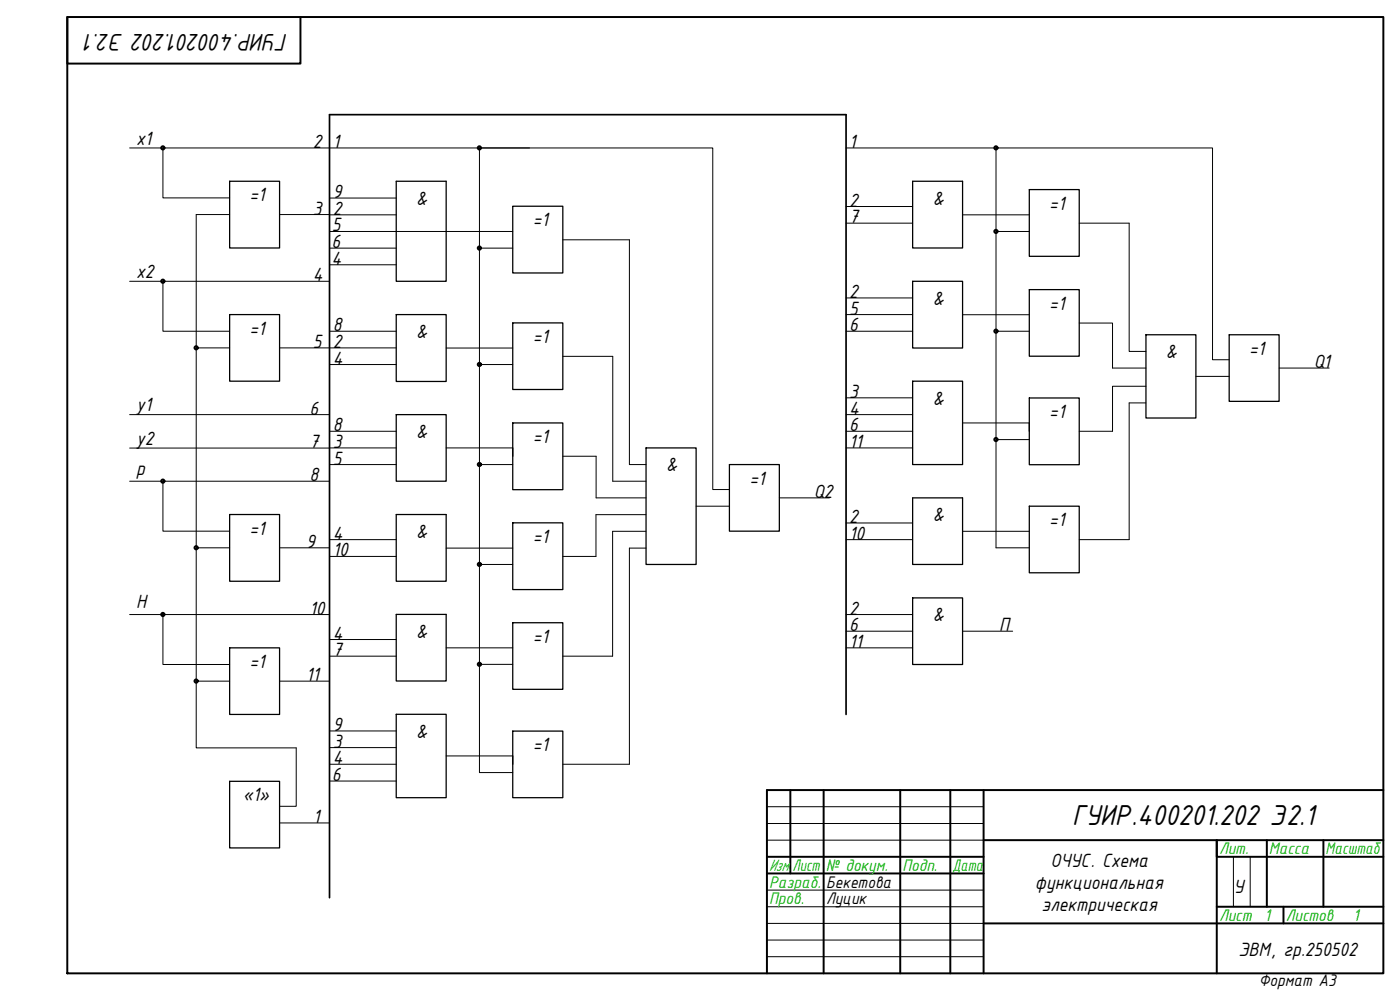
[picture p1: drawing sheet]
<svg xmlns="http://www.w3.org/2000/svg" width="420mm" height="297mm" viewBox="0 0 420 297" stroke-linecap="round" stroke-linejoin="round" font-family="sans-serif">
<!-- layer: 0 -->
<g fill="none" stroke="#000" stroke-width=".59">
<path d="M20.2 5.1h395v286.9h-395zM20.2 5.1v14h70v-14M237.2 237.1v25M247.2 237.1v54.9M270.2 237.1v54.9M285.2 237.1v54.9M295.2 237.1v54.9M415.2 237.1h-185v54.9M230.2 257.1h65M295.2 252.1h120M380.2 252.1v20M397.2 252.1v20"/>
<path d="M415.2 257.1h-50v-5v39.9M230.2 262.1h65M295.2 277.1h120M365.2 272.1h50M385.2 272.1v5"/>
<circle cx="48.9" cy="44.4" r=".49"/>
<circle cx="143.9" cy="44.4" r=".49"/>
<circle cx="298.9" cy="44.4" r=".49"/>
<circle cx="143.9" cy="74.4" r=".49"/>
<circle cx="298.9" cy="69.4" r=".49"/>
<circle cx="48.9" cy="84.4" r=".49"/>
<circle cx="298.9" cy="99.4" r=".49"/>
<circle cx="58.9" cy="104.4" r=".49"/>
<circle cx="143.9" cy="109.4" r=".49"/>
<circle cx="143.9" cy="139.4" r=".49"/>
<circle cx="298.9" cy="131.9" r=".49"/>
<circle cx="48.9" cy="144.4" r=".49"/>
<circle cx="58.9" cy="164.3" r=".49"/>
<circle cx="143.9" cy="169.3" r=".49"/>
<circle cx="48.9" cy="184.4" r=".49"/>
<circle cx="143.9" cy="199.3" r=".49"/>
<circle cx="58.9" cy="204.4" r=".49"/>
</g>
<path d="M230.2 242h65M230.2 247.1h65M230.2 252.1h65M370.2 257.1v15M375.2 257.1v15M230.2 267.1h65M230.2 272.1h65M230.2 277.1h65M230.2 282.1h65M230.2 287h65" fill="none" stroke="#000" stroke-width=".3"/>
<path d="M253.9 34.4h-155v235" fill="none" stroke="#000" stroke-width=".51"/>
<g fill="none" stroke="#000" stroke-width=".3">
<path d="M38.9 44.4h120M48.9 44.4v15h20M98.9 59.4h20M253.9 44.4h45M298.9 44.4h65v63.5h5M298.9 44.4v120h10M68.9 64.4h-10v160h30v17.5h-5M83.9 64.4h15M98.9 64.5h20M98.9 69.5h55M98.9 74.5h20M98.9 79.4h20"/>
<path d="M143.9 74.5h10M168.9 72h20v67.4h5M253.9 62h20M253.9 67h20M288.9 64.5h20M298.9 69.5h10M323.9 67h15v38.4h5M38.9 84.4h60M48.9 84.4v15h20M98.9 99.4h20M253.9 99.4h20M253.9 89.4h20"/>
<path d="M253.9 94.4h20M288.9 94.4h20M298.9 99.4h10M323.9 96.9h10v13.5h10M58.9 104.4h10M83.9 104.4h35M98.9 109.4h20M133.9 104.4h20M143.9 109.4h10M168.9 106.9h15v37.5h10M253.9 119.4h20M343.9 115.9h-10v13.5h-10"/>
<path d="M358.9 112.9h10M383.9 110.4h15M38.9 124.4h60M38.9 134.4h60M98.9 129.4h20M98.9 134.4h20M98.9 139.4h20M133.9 134.4h20M143.9 139.4h10M168.9 136.9h10v12.5h15M253.9 124.4h20M253.9 129.4h20"/>
<path d="M253.9 134.4h20M288.9 126.9h20M298.9 131.9h10M343.9 120.9h-5v41h-15M38.9 144.4h60M48.9 144.4v15h20M193.8 154.4h-14.9v12.5h-10M193.8 159.4h-9.9v37.5h-15M208.9 151.9h10M218.9 146.9h-5v-102.5h-70v187.4h10M233.9 149.4h15M253.9 156.9h20"/>
<path d="M288.9 159.4h20M58.9 164.4h10M83.9 164.4h15M98.9 166.9h20M98.9 161.9h20M133.9 164.5h20M143.9 169.4h10M193.9 164.5h-5v64.8h-20M253.9 161.9h20M38.9 184.4h60M48.9 184.4v15h20M98.9 196.9h20"/>
<path d="M98.9 191.9h20M133.9 194.4h20M143.9 199.3h10M253.9 184.4h20M253.9 194.4h20M253.9 189.4h20M288.9 189.4h15M58.9 204.4h10M83.9 204.4h15M98.9 219.3h20M98.9 224.3h20M98.9 229.3h20"/>
<path d="M98.9 234.3h20M133.9 226.8h20M83.9 246.9h15"/>
</g>
<g fill="none" stroke="#000" stroke-width=".38">
<path d="M68.9 54.4h15v20h-15zM118.9 54.4h15v30h-15zM273.9 54.4h15v20h-15zM308.9 56.9h15v20h-15v-20M153.9 61.9h15v20h-15v-19.9M68.9 94.4h15v20h-15zM118.9 94.4h15v20.1h-15zM153.9 96.9h15v20h-15v-20M273.9 84.4h15v20h-15zM308.9 86.9h15v20h-15v-20M273.9 114.4h15v25h-15zM308.9 119.4h15v20h-15z"/>
<path d="M343.9 100.4h15v25h-15zM368.9 100.4h15v20h-15zM118.9 124.4h15v20h-15zM153.9 126.9h15v20h-15zM153.9 134.4v2.5M193.9 134.4h15v35h-15zM218.9 139.4h15v20h-15zM308.9 126.9v2.5M68.9 154.4h15v20h-15zM118.9 154.4h15v20h-15zM153.9 156.9h15v20h-15zM273.9 149.4h15v20h-15z"/>
<path d="M308.9 151.9h15v20h-15zM273.9 179.4h15v20h-15zM68.9 194.4h15v20h-15zM118.9 184.3h15v20h-15zM153.9 186.8h15v20h-15zM118.9 214.3h15v25h-15zM153.9 219.4h15v19.9h-15zM68.9 234.4h15v20h-15zM153.9 226.8v2.5"/>
</g>
<!-- layer: 0 -->
<path d="M253.9 34.4v180" fill="none" stroke="#000" stroke-width=".51"/>
<text font-size="9.3" x="321.7" y="247.6">ГУИР.400201.202 Э2.1</text>
<text font-size="7.8" x="86.4" y="10.1" transform="rotate(180 86.4 10.1)">ГУИР.400201.202 Э2.1</text>
<g font-size="6.2">
<text x="40.9" y="43.4">x1</text>
<text x="93.9" y="44.4">2</text>
<text x="99.9" y="44.4">1</text>
<text x="254.9" y="44.4">1</text>
<text x="99.9" y="59.4">9</text>
<text x="74.9" y="60.4">=1</text>
<text x="93.9" y="64.4">3</text>
<text x="99.9" y="64.5">2</text>
<text x="124.9" y="61.4">&amp;</text>
<text x="254.9" y="62">2</text>
<text x="279.9" y="61.4">&amp;</text>
<text x="314.9" y="62.9">=1</text>
<text x="99.6" y="69.5">5</text>
<text x="159.9" y="67.9">=1</text>
<text x="254.9" y="67">7</text>
<text x="99.4" y="74.4">6</text>
<text x="40.9" y="83.4">x2</text>
<text x="99.5" y="79.4">4</text>
<text x="93.9" y="84.4">4</text>
<text x="254.9" y="89.4">2</text>
<text x="254.9" y="94.4">5</text>
<text x="279.9" y="91.4">&amp;</text>
<text x="314.9" y="92.9">=1</text>
<text x="74.9" y="100.4">=1</text>
<text x="99.9" y="99.4">8</text>
<text x="124.9" y="101.4">&amp;</text>
<text x="254.9" y="99.4">6</text>
<text x="93.9" y="104.4">5</text>
<text x="99.9" y="104.4">2</text>
<text x="159.9" y="102.9">=1</text>
<text x="349.9" y="107.4">&amp;</text>
<text x="374.9" y="106.5">=1</text>
<text x="99.9" y="109.4">4</text>
<text x="394.3" y="110.4">Q1</text>
<text x="254.9" y="119.4">3</text>
<text x="40.9" y="123.4">y1</text>
<text x="92.9" y="124.4">6</text>
<text x="254.9" y="124.4">4</text>
<text x="279.9" y="121.4">&amp;</text>
<text x="314.9" y="125.4">=1</text>
<text x="99.9" y="129.4">8</text>
<text x="124.9" y="131.4">&amp;</text>
<text x="254.9" y="129.4">6</text>
<text x="40.9" y="133.4">y2</text>
<text x="92.9" y="134.4">7</text>
<text x="99.9" y="134.4">3</text>
<text x="159.9" y="132.9">=1</text>
<text x="254.9" y="134.4">11</text>
<text x="40.9" y="142.4">p</text>
<text x="99.9" y="139.4">5</text>
<text x="199.9" y="141.4">&amp;</text>
<text x="92.9" y="144.4">8</text>
<text x="224.9" y="145.4">=1</text>
<text x="244.3" y="149.4">Q2</text>
<text x="74.9" y="160.4">=1</text>
<text x="99.9" y="161.9">4</text>
<text x="124.9" y="161.4">&amp;</text>
<text x="254.9" y="156.9">2</text>
<text x="254.9" y="161.9">10</text>
<text x="279.9" y="156.4">&amp;</text>
<text x="314.9" y="157.9">=1</text>
<text x="91.9" y="164.4">9</text>
<text x="99.9" y="166.9">10</text>
<text x="159.9" y="162.9">=1</text>
<text x="40.9" y="182.4">H</text>
<text x="92.9" y="184.4">10</text>
<text x="254.9" y="184.4">2</text>
<text x="99.9" y="191.9">4</text>
<text x="124.9" y="191.3">&amp;</text>
<text x="254.9" y="189.4">6</text>
<text x="279.9" y="186.4">&amp;</text>
<text x="299.9" y="189.4">П</text>
<text x="99.9" y="196.9">7</text>
<text x="159.9" y="192.8">=1</text>
<text x="254.9" y="194.4">11</text>
<text x="74.9" y="200.4">=1</text>
<text x="91.9" y="204.4">11</text>
<text x="99.9" y="219.3">9</text>
<text x="124.9" y="221.3">&amp;</text>
<text x="99.9" y="224.3">3</text>
<text x="159.9" y="225.4">=1</text>
<text x="99.9" y="229.3">4</text>
<text x="99.6" y="234.3">6</text>
<text x="72.9" y="240.4">«1»</text>
<text x="94" y="246.9">1</text>
<text x="315.3" y="260.1">ОЧУС. Схема</text>
<text x="310.6" y="266.7">функциональная</text>
<text x="370.2" y="267.9">У</text>
<text x="312.5" y="273.4">электрическая</text>
<text x="371.7" y="286.9">ЭВМ, гр.250502</text>
</g>
<g font-size="5.4" fill="#00ad00">
<text x="365.8" y="256.4">Лит.</text>
<text x="380.8" y="256.4">Масса</text>
<text x="397.8" y="256.4">Масштаб</text>
<text x="230.8" y="261.4">Изм.</text>
<text x="237.9" y="261.4">Лист</text>
<text x="247.9" y="261.4">№ докум.</text>
<text x="270.8" y="261.4">Подп.</text>
<text x="285.8" y="261.4">Дата</text>
<text x="230.8" y="266.3">Разраб.</text>
<text x="230.8" y="271.3">Пров.</text>
<text x="365.8" y="276.4">Лист 1</text>
<text x="385.9" y="276.4">Листов</text>
<text x="406.1" y="276.4">1</text>
</g>
<g font-size="5.4">
<text x="247.9" y="266.5">Бекетова</text>
<text x="247.9" y="271.3">Луцик</text>
<text x="377.8" y="295.8">Формат А3</text>
</g>
</svg>
